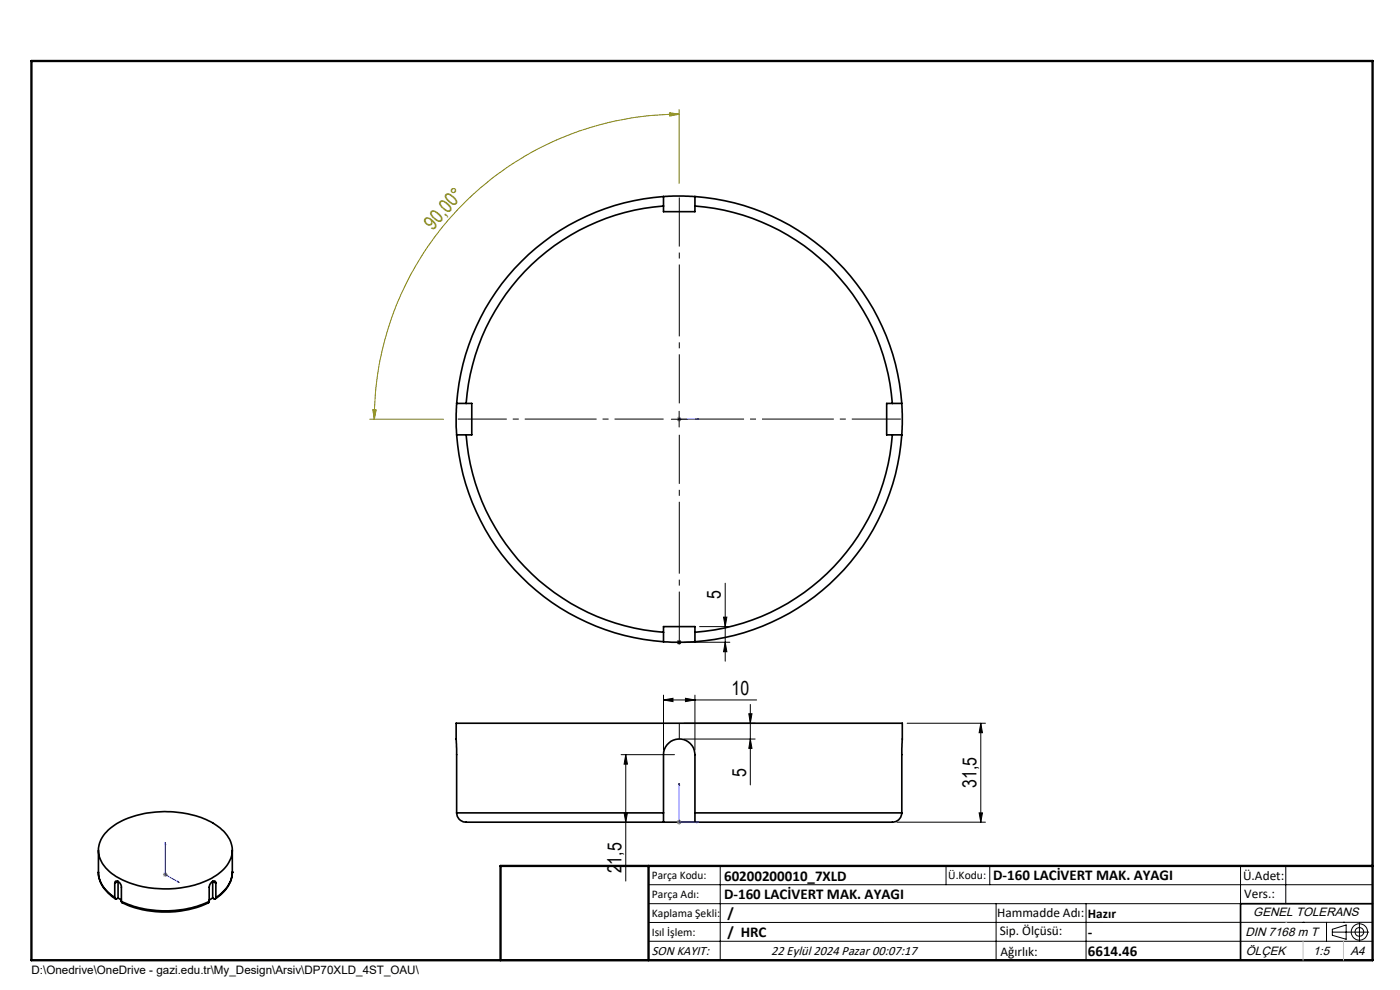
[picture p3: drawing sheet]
<svg xmlns="http://www.w3.org/2000/svg" width="297mm" height="210mm" viewBox="0 0 297 210" stroke-linecap="round" stroke-linejoin="round" font-family="sans-serif">
<g fill="none" stroke="#000" stroke-width=".35">
<path d="M140.8 41.7a47.4 47.4 0 0 0-43.9 43.9M140.8 41.7v2M140.8 43.7a45.3 45.3 0 0 0-41.9 41.9M140.8 41.7h6.6M140.8 43.7v1.2h6.6v-1.2M147.4 43.7a45.3 45.3 0 0 1 41.9 41.9M147.4 41.7v2M147.4 41.7a47.4 47.4 0 0 1 43.9 43.9M96.9 92.2a47.4 47.4 0 0 0 43.9 43.9M96.9 92.2h2M96.9 85.6h2M96.9 85.6v6.6"/>
<path d="M98.9 92.2a45.3 45.3 0 0 0 41.9 41.9M98.9 85.6h1.2v6.6h-1.2M189.3 85.6h2M189.3 92.2a45.3 45.3 0 0 1-41.9 41.9M189.3 92.2h2M189.3 85.6h-1.2v6.6h1.2M191.3 92.2a47.4 47.4 0 0 1-43.9 43.9M191.3 85.6v6.6M140.8 134.1v2M140.8 136.1h6.6M140.8 134.1v-1.2h6.6v1.2M147.4 134.1v2"/>
<path d="M22.9 176.1a18.3 18.3 0 0 1 12-4 18.2 18.2 0 0 1 12.5 4.2 5.5 5.5 0 0 1-.5 8.6 19 19 0 0 1-13.6 3.6 16.5 16.5 0 0 1-10.9-4.4 5.4 5.4 0 0 1 .5-8zM96.9 172.4l-.1-19h94.6l-.1 19M96.9 172.4h43.9M96.9 172.4a2.08 2.08 0 0 0 2.5 2h41.4M140.8 172.4v-12.3a3.3 3.3 0 0 1 3.3-3.3 3.3 3.3 0 0 1 3.3 3.3v12.3M140.8 172.4v2M140.8 174.4h6.6M147.4 172.4h43.9M147.4 172.4v2M191.3 172.4a2.25 2.25 0 0 1-2.9 2h-41M20.9 185a6.9 6.9 0 0 0 3.6 5.7M20.9 180.4v4.6a6.7 6.7 0 0 0 3.4 5.4"/>
<path d="M24.3 187.4a.52 .52 0 0 1 .5-.5 .52 .52 0 0 1 .6 .3l.4 .8v3.2M24.3 190.4l.3 .3 .4-.2M24.3 187.4v3M24.3 187.4l.7-.4v3.5M25 190.5l.8 .4M25.8 191.2v.2a21.9 21.9 0 0 0 18.5 0l.1-.2M25.8 191.2a22.6 22.6 0 0 0 18.6 0M45.1 190.5l-.7 .4M45.8 187.4a.48 .48 0 0 0-.4-.6 .48 .48 0 0 0-.5 .3l-.4 .6-.1 .5v3M45.8 190.4l-.2 .3-.5-.2M45.8 187.4v3M45.8 187.4l-.7-.4v3.5"/>
<path d="M49.3 185a7.1 7.1 0 0 1-3.6 5.7M49.3 185h.1M49.3 185a6.8 6.8 0 0 1-3.5 5.4M49.3 180.4v4.6M291.2 191.7h-28v12M106.2 203.7h185"/>
</g>
<g fill="none" stroke="#000" stroke-width=".21">
<path d="M142.4 88.9h3.4M144.1 87.2v3.4M143.6 136.2h1M143.7 135.9l.7 .7M144.1 135.7v1.1M144.4 135.9l-.7 .7M145.1 136.2h9.7M148.4 132.9h6.4M153.5 130.9h.7l-.4 2zM153.8 123.7v16.6M153.8 136.2l.4 2h-.7zM140.8 148.5l2-.4v.7z"/>
<path d="M140.8 147.5v11.6M140.8 148.5h19.7M145.1 156.8h15.1M145.1 153.4h15.1M145.4 148.1l2 .4-2 .3zM147.4 147.5v11.6M158.9 151.4h.6l-.3 2zM159.2 149.4v17.1M159.2 156.8l.3 1.9h-.6zM192.4 153.4h16.7M208.1 153.4l.3 2h-.7zM208.1 153.4v21"/>
<path d="M131.8 160.1h11.3M132.4 172.4h.7l-.3 2zM132.8 160.1l.3 2h-.7zM132.8 160.1v26.8M190.3 174.4h18.8M207.7 172.4h.7l-.3 2zM137.6 187.7h153.6M137.6 191.7h153.6M137.6 199.7h153.6M152.8 183.7v20M200.7 183.7v4M210 183.7v4"/>
<path d="M211.3 191.7v12M230.4 191.7v12M263.2 183.7v20M272.8 183.7v8M276.4 195.6h.1M281.4 195.6v4.1M282.6 197.7h7.8M282.6 197.1l3-.9v3l-3-.8zM285 195.6h.1M288.4 195.8v3.8M291.2 195.6l-153.6 .1"/>
<circle cx="288.4" cy="197.7" r="1.74"/>
<circle cx="288.4" cy="197.7" r=".93"/>
</g>
<path d="M144 88.9h.2zM144.1 88.9h.1M144.1 88.9h4.1M148.2 88.9h-.4h.4M35.1 178.7v6.8l2.9 1.7M35.1 178.7v.4l-.1-.1zM144.1 166.1v8.3h4.1M144.1 166.1l.1 .4h-.2zM147.8 174.3l.4 .1-.4 .1zM37.7 187l.3 .2-.3-.1z" fill="none" stroke="#00f" stroke-width=".21"/>
<path d="M143.6 88.9h1M143.7 88.6l.7 .7M144.1 88.4v1M144.4 88.6l-.7 .7M143.6 174.4h1M143.7 174.1l.7 .7M144.1 173.9v1M144.4 174.1l-.7 .7M34.6 185.5h1M34.7 185.2l.7 .7M35.1 185v1M35.4 185.2l-.7 .7" fill="none" stroke="#808080" stroke-width=".21"/>
<path d="M142.1 23.9l2 .3-2 .4zM144.1 24.2a64.7 64.7 0 0 0-64.7 64.7M144.1 23.2v15.7M78.4 88.9h15.7M79.1 86.9h.7l-.4 2z" fill="none" stroke="#808000" stroke-width=".21"/>
<path d="M144.1 156.7v-3.3" fill="none" stroke="#000" stroke-width=".21" stroke-dasharray="15.2 1.3 1.3 1.3" stroke-linecap="butt"/>
<path d="M140.8 88.9h-43.7M144.1 85.6v-43.7M144.1 92.2v43.7M147.4 88.9h43.7" fill="none" stroke="#000" stroke-width=".21" stroke-dasharray="15.2 1.3 1.3 1.3" stroke-dashoffset="4.8" stroke-linecap="butt"/>
<path d="M6.7 12.9h284.5v190.8h-284.5zM137.6 183.7v20M291.2 183.7h-185v20" fill="none" stroke="#000" stroke-width=".5"/>
<path d="M272.8 195.6h.1M276.4 199.7v4M285 199.7v4" fill="none" stroke="#c0c0c0" stroke-width=".21"/>
<g fill="#000">
<path d="M153.8 136.2l.4 2h-.7zM153.5 130.9h.7l-.4 2z"/>
<path d="M159.2 156.8l.3 1.9h-.6zM158.9 151.4h.6l-.3 2z"/>
</g>
<g fill="#00f">
<path d="M37.7 187l.3 .2-.3-.1zM35.1 178.7v.4l-.1-.1zM147.8 174.3l.4 .1-.4 .1zM144.1 166.1l.1 .4h-.2z"/>
<path d="M147.8 88.9h.4zM144 88.9h.2z"/>
</g>
<g fill="#000">
<path d="M145.4 148.1l2 .4-2 .3zM140.8 148.5l2-.4v.7z"/>
<path d="M208.1 153.4l.3 2h-.7zM207.7 172.4h.7l-.3 2zM132.8 160.1l.3 2h-.7zM132.4 172.4h.7l-.3 2z"/>
</g>
<path d="M142.1 23.9l2 .3-2 .4zM79.1 86.9h.7l-.4 2z" fill="#808000"/>
<text font-size="4.1" fill="#808000" x="91.8" y="48.9" transform="rotate(-48 91.8 48.9)">90,00°</text>
<g font-size="4.1">
<text x="152.9" y="127.2" transform="rotate(-90 152.9 127.2)">5</text>
<text x="155.2" y="147.5">10</text>
<text x="158.3" y="164.9" transform="rotate(-90 158.3 164.9)">5</text>
<text x="207.2" y="167.2" transform="rotate(-90 207.2 167.2)">31,5</text>
<text x="131.8" y="185.3" transform="rotate(-90 131.8 185.3)">21,5</text>
</g>
<g font-size="3.2">
<text x="153.6" y="186.8">60200200010_7XLD</text>
<text x="153.6" y="190.8">D-160 LACİVERT MAK. AYAGI</text>
<text x="210.7" y="186.6">D-160 LACİVERT MAK. AYAGI</text>
<text x="154.3" y="194.8">/</text>
<text x="154.3" y="198.8">/ HRC</text>
<text x="230.8" y="198.7">-</text>
<text x="230.8" y="202.8">6614.46</text>
</g>
<g font-size="2.8">
<text x="263.7" y="186.7">Ü.Adet:</text>
<text x="263.9" y="190.5">Vers.:</text>
<text x="211.5" y="194.5">Hammadde Adı:</text>
<text x="230.8" y="194.7">Hazır</text>
<text x="138.3" y="202.6">SON KAYIT:</text>
<text x="163.6" y="202.6">22 Eylül 2024 Pazar 00:07:17</text>
<text x="212.1" y="198.4">Sip. Ölçüsü:</text>
<text x="212.2" y="202.7">Ağırlık:</text>
</g>
<g font-size="2.6">
<text x="265.9" y="194.4">GENEL TOLERANS</text>
<text x="264.2" y="198.5">DIN 7168 m T</text>
<text x="264.3" y="202.6">ÖLÇEK</text>
<text x="278.5" y="202.6">1:5</text>
<text x="286.5" y="202.6">A4</text>
</g>
<g font-size="2.5">
<text x="138.3" y="186.4">Parça Kodu:</text>
<text x="138.3" y="190.5">Parça Adı:</text>
<text x="201.2" y="186.5">Ü.Kodu:</text>
<text x="138.3" y="194.5">Kaplama Şekli:</text>
<text x="138.3" y="198.6">Isıl İşlem:</text>
<text x="6.7" y="206.7">D:\Onedrive\OneDrive - gazi.edu.tr\My_Design\Arsiv\DP70XLD_4ST_OAU\</text>
</g>
</svg>
